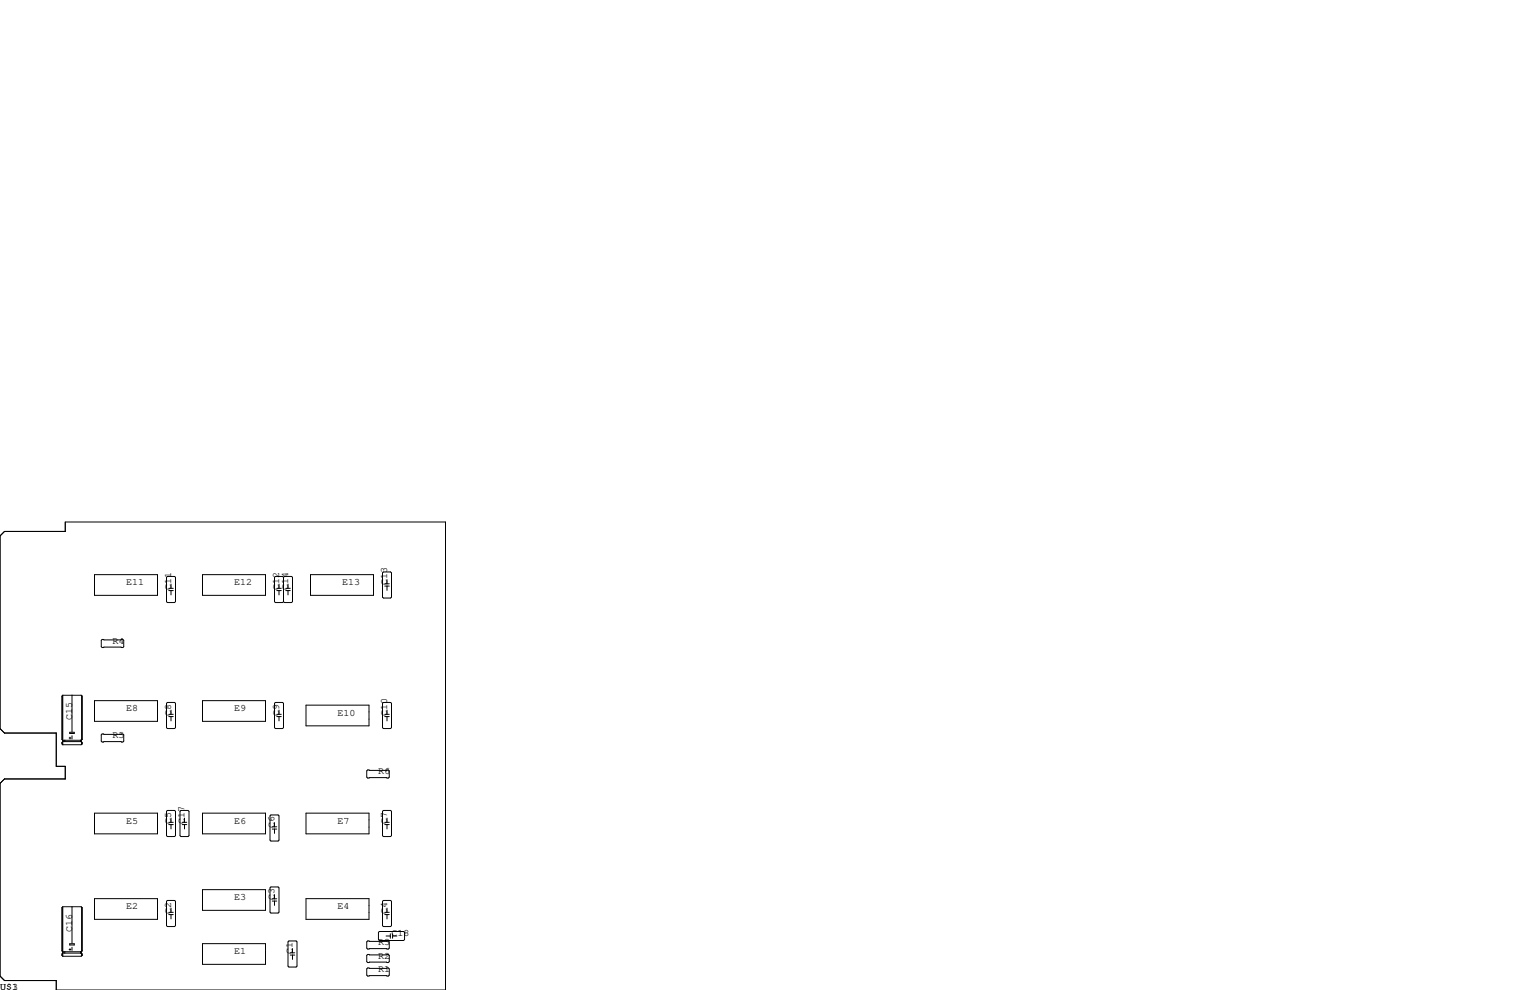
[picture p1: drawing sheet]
<svg xmlns="http://www.w3.org/2000/svg" width="432mm" height="279mm" viewBox="0 0 432 279" stroke-linecap="round" stroke-linejoin="round" font-family="sans-serif">
<g fill="none" stroke="#000" stroke-width=".28">
<path d="M0 151.3l1.3-1.3h17.1v-2.7h107.3v132.1h-109.8v-2.7h-14.6l-1.3-1.2v-54.4l1.3-1.3h17.1v-3.5h-2.5v-9.4h-14.6l-1.3-1.3zM26.7 162.2h17.8v5.8h-17.8zM47.2 162.7h2.1l.2 .2v6.9l-.2 .3h-2.1l-.2-.3v-6.9zM47.6 166.7h1.3M47.6 166h1.3M48.3 164.8v1.2M48.3 166.7v1.2M57.2 162.2h17.7v5.8h-17.7zM78.1 166.7h1.3M78.1 166h1.3M78.7 164.8v1.2M78.7 166.7v1.2"/>
<path d="M80 162.9l.3-.2h2l.3 .2v6.9l-.3 .3h-2l-.3-.3M80 162.9l-.2-.2h-2.1l-.2 .2v6.9l.2 .3h2.1l.2-.3M80 162.9v6.9M80.6 166.7h1.3M80.6 166h1.3M81.3 164.8v1.2M81.3 166.7v1.2M87.6 162.2h17.8v5.8h-17.8zM108.2 161.4h2l.3 .3v6.8l-.3 .3h-2l-.2-.3v-6.8zM108.6 165.4h1.3M108.6 164.8h1.3M109.2 163.6v1.2"/>
<path d="M109.2 165.4v1.2M17.6 196.5v12.2M17.7 196.2l-.2 .3v12.2l.2 .2h5.2M17.7 196.2v14M17.7 196.2h5.2l.3 .3v12.2M20.3 196.2v10.3M23.1 196.3v12.5M23.1 196.5l.1 12.2M26.7 197.7h17.8v5.9h-17.8zM28.8 180.5h5.9l.2 .2v1.8l-.2 .3h-5.9l-.2-.3v-1.8zM47 198.5l.2-.3h2.1l.2 .3v6.9l-.2 .2h-2.1l-.2-.2zM57.2 197.7h17.7v5.9h-17.7z"/>
<path d="M77.7 198.2h2.1l.2 .3v6.9l-.2 .2h-2.1l-.2-.2v-6.9zM86.4 199h17.7v5.9h-17.7zM108.2 198.2h2l.3 .3v6.9l-.3 .2h-2l-.2-.2v-6.9zM17.6 209.5v.4M17.8 209v.2M18.3 208.9v.4M19.5 208.3h.5M19.7 206.7h1.3v.3h-1.3zM19.7 208v.5M20.3 207.6v.9M22.8 208.9v.4M22.9 208.9v.4"/>
<path d="M22.9 209.3h-5.2l-.2 .2v.4l.2 .3M22.9 209.3l.3 .2v.4M23.1 209.4v.7M23.1 209.5l.1 .4M23.2 209.9l-.3 .3h-5.2M23.2 208.7l-.3 .2M28.8 207.1h5.9l.2 .3v1.8l-.2 .2h-5.9l-.2-.2v-1.8zM47.6 202.2h1.3M47.6 201.6h1.3M48.3 200.4v1.2M48.3 202.2v1.3M78.1 202.2h1.3"/>
<path d="M78.1 201.6h1.3M78.7 200.4v1.2M78.7 202.2v1.3M103.8 217.3h5.8l.3 .3v1.7l-.3 .3h-5.8l-.3-.3v-1.7zM108.6 202.2h1.3M108.6 201.6h1.3M109.2 200.4v1.2M109.2 202.2v1.3M26.7 229.5h17.8v5.8h-17.8zM47.2 228.7h2.1l.2 .3v6.8l-.2 .3h-2.1l-.2-.3v-6.8zM47.6 232.7h1.3M47.6 232.1h1.3"/>
<path d="M48.3 230.9v1.2M48.3 232.7v1.2M51.1 228.7h2l.2 .3v6.8l-.2 .3h-2l-.3-.3v-6.8zM51.4 232.7h1.3M51.4 232.1h1.3M52.1 230.9v1.2M52.1 232.7v1.2M57.2 229.5h17.7v5.8h-17.7zM76.5 230h2l.2 .3v6.8l-.2 .3h-2l-.3-.3v-6.8zM76.8 234h1.3M76.8 233.3h1.3M77.5 232.2v1.1"/>
<path d="M77.5 234v1.2M86.4 229.5h17.7v5.8h-17.7zM108.2 228.7h2l.3 .3v6.8l-.3 .3h-2l-.2-.3v-6.8zM108.6 232.7h1.3M108.6 232.1h1.3M109.2 230.9v1.2M109.2 232.7v1.2M17.6 256.2v12.2M17.7 255.9l-.2 .3v12.2l.2 .2h5.2M17.7 255.9v14M17.7 255.9l5.4 .1M20.3 255.9v10.3"/>
<path d="M23.1 256l.1 12.4M23.1 256v12.5M23.1 256.2l.1 12.2M26.7 253.6h17.8v5.9h-17.8zM47 254.4l.2-.3h2.1l.2 .3v6.8l-.2 .3h-2.1l-.2-.3zM47.6 258.1h1.3M47.6 257.5h1.3M48.3 256.3v1.2M48.3 258.1v1.2M57.2 251.1h17.7v5.8h-17.7zM76.2 250.6l.3-.3h2l.2 .3v6.8l-.2 .3h-2l-.3-.3zM76.8 253.7h1.3"/>
<path d="M76.8 254.3h1.3M77.5 252.5v1.2M77.5 254.3v1.2M86.4 253.6h17.7v5.9h-17.7zM108 254.4l.2-.3h2l.3 .3v6.8l-.3 .3h-2l-.2-.3zM108.6 258.1h1.3M108.6 257.5h1.3M109.2 256.3v1.2M109.2 258.1v1.2M17.6 269.2v.4M17.8 268.7v.2M18.3 268.6v.4"/>
<path d="M19.5 268h.5M19.7 266.4h1.3v.3h-1.3zM19.7 267.7v.5M20.3 267.3v.9M22.8 268.6v.4M22.9 268.6v.4M22.9 269h-5.2l-.2 .2v.4l.2 .3M22.9 269l.3 .2v.4M23.1 269.1v.6M23.1 269.2l.1 .4M23.2 269.6l-.3 .3h-5.2M23.2 268.4l-.3 .2"/>
<path d="M57.2 266.3h17.7v5.9h-17.7zM81.3 265.8l.2-.2h2.1l.2 .2v6.9l-.2 .2h-2.1l-.2-.2zM81.9 269.5h1.3M81.9 268.9h1.3M82.6 267.7v1.2M82.6 269.5v1.3M103.5 269.6l.3-.2h5.8l.3 .2v1.8l-.3 .3h-5.8l-.3-.3zM103.5 265.8l.3-.2h5.8l.3 .2v1.8l-.3 .2h-5.8l-.3-.2zM103.5 273.4l.3-.2h5.8l.3 .2v1.8l-.3 .3h-5.8l-.3-.3zM106.8 263.1l.3-.2h6.8l.3 .2v2.1l-.3 .2h-6.8l-.3-.2zM109 264.2h1.2M110.2 263.5v1.3"/>
<path d="M110.8 263.5v1.3M110.8 264.2h1.2"/>
</g>
<g font-size="2.8">
<text x="35.6" y="165.1">E11</text>
<text x="48.3" y="166.4" transform="rotate(-90 48.3 166.4)">C11</text>
<text x="66" y="165.1">E12</text>
<text x="78.7" y="166.4" transform="rotate(-90 78.7 166.4)">C12</text>
<text x="81.3" y="166.4" transform="rotate(-90 81.3 166.4)">C14</text>
<text x="96.5" y="165.1">E13</text>
<text x="109.2" y="165.1" transform="rotate(-90 109.2 165.1)">C13</text>
<text x="31.7" y="181.6">R4</text>
<text x="20.3" y="203.2" transform="rotate(-90 20.3 203.2)">C15</text>
<text x="35.6" y="200.7">E8</text>
<text x="48.3" y="201.9" transform="rotate(-90 48.3 201.9)">C8</text>
<text x="66" y="200.7">E9</text>
<text x="78.7" y="201.9" transform="rotate(-90 78.7 201.9)">C9</text>
<text x="95.2" y="201.9">E10</text>
<text x="109.2" y="201.9" transform="rotate(-90 109.2 201.9)">C10</text>
<text x="31.7" y="208.3">R5</text>
<text x="106.7" y="218.4">R6</text>
<text x="35.6" y="232.4">E5</text>
<text x="48.3" y="232.4" transform="rotate(-90 48.3 232.4)">C5</text>
<text x="52.1" y="232.4" transform="rotate(-90 52.1 232.4)">C17</text>
<text x="66" y="232.4">E6</text>
<text x="77.5" y="233.7" transform="rotate(-90 77.5 233.7)">C6</text>
<text x="95.2" y="232.4">E7</text>
<text x="109.2" y="232.4" transform="rotate(-90 109.2 232.4)">C7</text>
<text x="35.6" y="256.5">E2</text>
<text x="48.3" y="257.8" transform="rotate(-90 48.3 257.8)">C2</text>
<text x="66" y="254">E3</text>
<text x="77.5" y="254" transform="rotate(-90 77.5 254)">C3</text>
<text x="95.2" y="256.5">E4</text>
<text x="109.2" y="257.8" transform="rotate(-90 109.2 257.8)">C4</text>
<text x="20.3" y="262.9" transform="rotate(-90 20.3 262.9)">C16</text>
<text x="66" y="269.2">E1</text>
<text x="82.5" y="269.2" transform="rotate(-90 82.5 269.2)">C1</text>
<text x="106.7" y="266.7">R3</text>
<text x="110.5" y="264.2">C18</text>
<text x="106.7" y="274.3">R1</text>
<text x="106.7" y="270.5">R2</text>
<text x="0" y="279.4">U$1</text>
<text x="0" y="279.4">U$3</text>
</g>
</svg>
